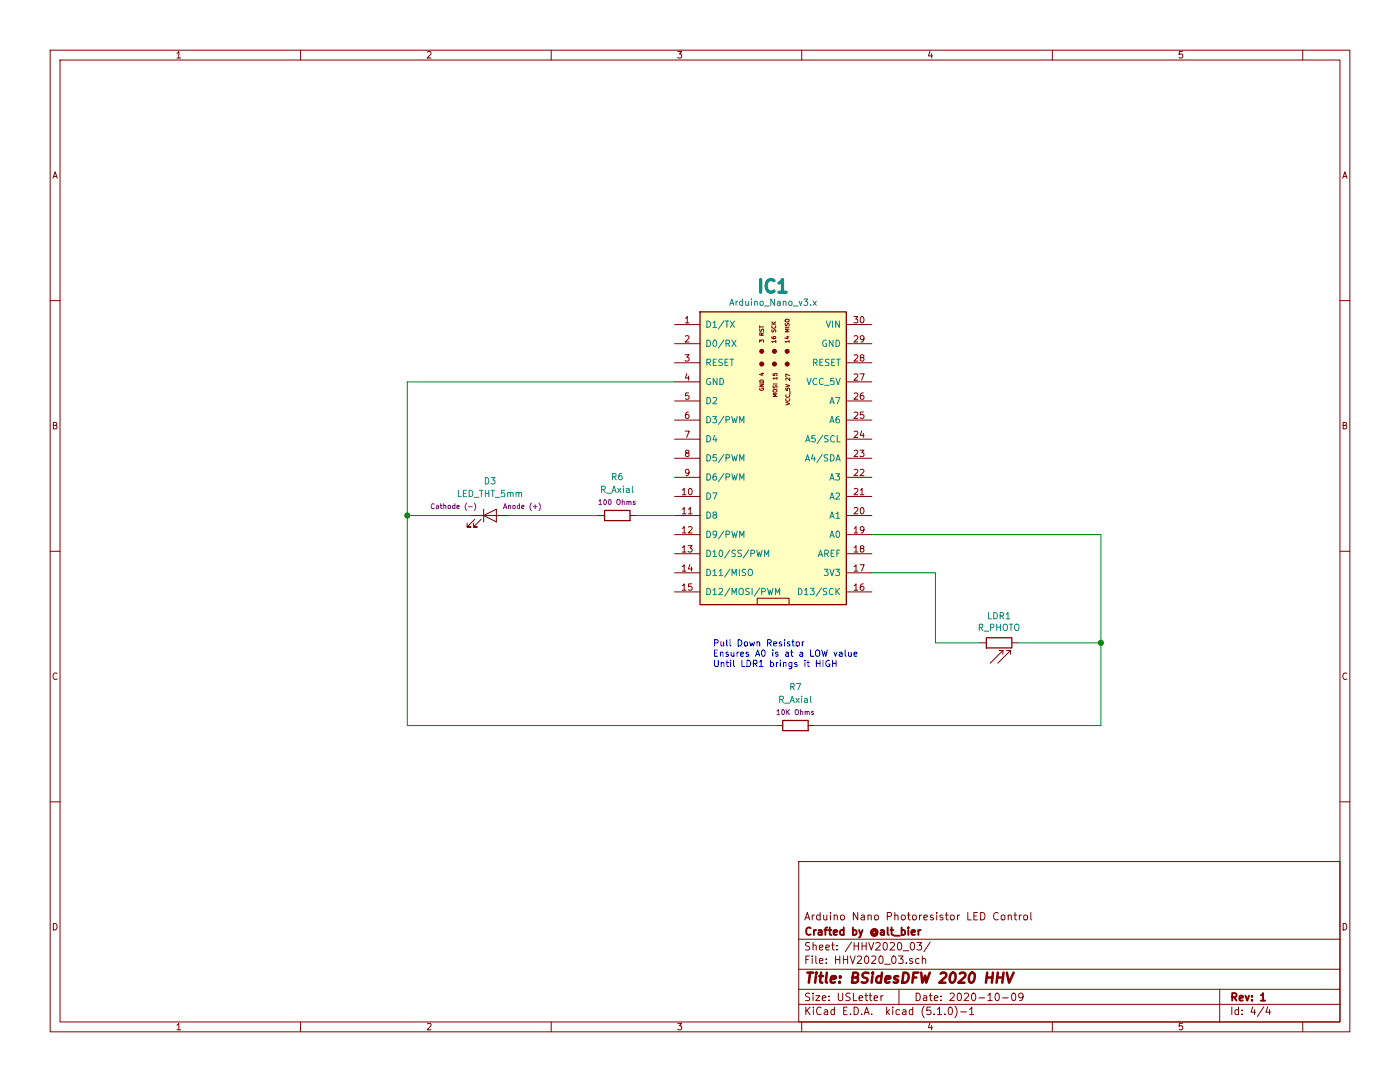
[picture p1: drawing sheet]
EESchema Schematic File Version 4
LIBS:HHV2020-cache
EELAYER 29 0
EELAYER END
$Descr USLetter 11000 8500
encoding utf-8
Sheet 4 4
Title "BSidesDFW 2020 HHV"
Date "2020-10-09"
Rev "1"
Comp "Crafted by @alt_bier"
Comment1 "Arduino Nano Photoresistor LED Control"
Comment2 ""
Comment3 ""
Comment4 ""
$EndDescr
$Comp
L 0_local:Arduino_Nano_v3.x IC?
U 1 1
P 5600 3600
AR Path="/5F80B86C/5F812500" Ref="IC?"  Part="1" 
AR Path="/5F815E44/5F812500" Ref="IC?"  Part="1" 
AR Path="/5F8106E8/5F812500" Ref="IC1"  Part="1" 
F 0 "IC1" H 6075 4953 100 0000 C CNB
F 1 "Arduino_Nano_v3.x" H 6075 4825 50  0000 C CNN
F 2 "0_local:Arduino_Nano_WithMountingHoles" V 6250 2750 50  0001 L CNN
F 3 "http://www.mouser.com/pdfdocs/Gravitech_Arduino_Nano3_0.pdf" H 5300 4200 50  0001 C CNN
	1    5600 3600
	1    0    0    -1  
$EndComp
$Comp
L 0_local:R_Axial R?
U 1 1
P 6250 5700
AR Path="/5F80B86C/5F812542" Ref="R?"  Part="1" 
AR Path="/5F815E44/5F812542" Ref="R?"  Part="1" 
AR Path="/5F8106E8/5F812542" Ref="R7"  Part="1" 
F 0 "R7" V 6550 5700 50  0000 C CNN
F 1 "R_Axial" V 6450 5700 50  0000 C CNN
F 2 "0_local:R_Axial_DIN0207_L6.3mm_D2.5mm_P7.62mm_Horizontal" V 6180 5700 50  0001 C CNN
F 3 "~" H 6250 5700 50  0001 C CNN
F 4 "10K Ohms" V 6350 5700 39  0000 C CNN "Resistance"
	1    6250 5700
	0    -1   -1   0   
$EndComp
$Comp
L 0_local:R_Axial R6
U 1 1
P 4850 4050
F 0 "R6" V 5150 4050 50  0000 C CNN
F 1 "R_Axial" V 5050 4050 50  0000 C CNN
F 2 "0_local:R_Axial_DIN0207_L6.3mm_D2.5mm_P7.62mm_Horizontal" V 4780 4050 50  0001 C CNN
F 3 "~" H 4850 4050 50  0001 C CNN
F 4 "100 Ohms" V 4950 4050 39  0000 C CNN "Resistance"
	1    4850 4050
	0    -1   -1   0   
$EndComp
$Comp
L 0_local:LED_THT_5mm D3
U 1 1
P 3850 4050
F 0 "D3" H 3850 4350 50  0000 C TNN
F 1 "LED_THT_5mm" H 3850 4250 50  0000 C TNN
F 2 "0_local:LED_D5.0mm-2" H 3850 3800 50  0001 C TNN
F 3 "~" H 3850 4050 50  0001 C BNN
F 4 "Anode (+)" H 3950 4100 39  0000 L BNN "Note1"
F 5 "Cathode (-)" H 3750 4100 39  0000 R BNN "Note2"
	1    3850 4050
	1    0    0    -1  
$EndComp
Wire Wire Line
	5300 4050 5000 4050
Wire Wire Line
	4700 4050 4000 4050
Wire Wire Line
	3700 4050 3200 4050
$Comp
L 0_local:R_PHOTO LDR1
U 1 1
P 7850 5050
F 0 "LDR1" V 8057 5050 50  0000 C CNN
F 1 "R_PHOTO" V 7966 5050 50  0000 C CNN
F 2 "0_local:R_LDR_5.1x4.3mm_P3.4mm_Vertical" V 8000 4450 50  0001 L CNN
F 3 "~" H 7850 5000 50  0001 C CNN
	1    7850 5050
	0    -1   -1   0   
$EndComp
Wire Wire Line
	6850 4200 8650 4200
Wire Wire Line
	6400 5700 8650 5700
Wire Wire Line
	6850 4500 7350 4500
Wire Wire Line
	7350 4500 7350 5050
Wire Wire Line
	6100 5700 3200 5700
Wire Wire Line
	3200 5700 3200 4050
Wire Wire Line
	5300 3000 3200 3000
Wire Wire Line
	8650 4200 8650 5050
Wire Wire Line
	7350 5050 7700 5050
Wire Wire Line
	8000 5050 8650 5050
Connection ~ 8650 5050
Wire Wire Line
	8650 5050 8650 5700
Text Notes 5600 5250 0    50   ~ 0
Pull Down Resistor\nEnsures A0 is at a LOW value\nUntil LDR1 brings it HIGH
Connection ~ 3200 4050
Wire Wire Line
	3200 3000 3200 4050
$EndSCHEMATC
